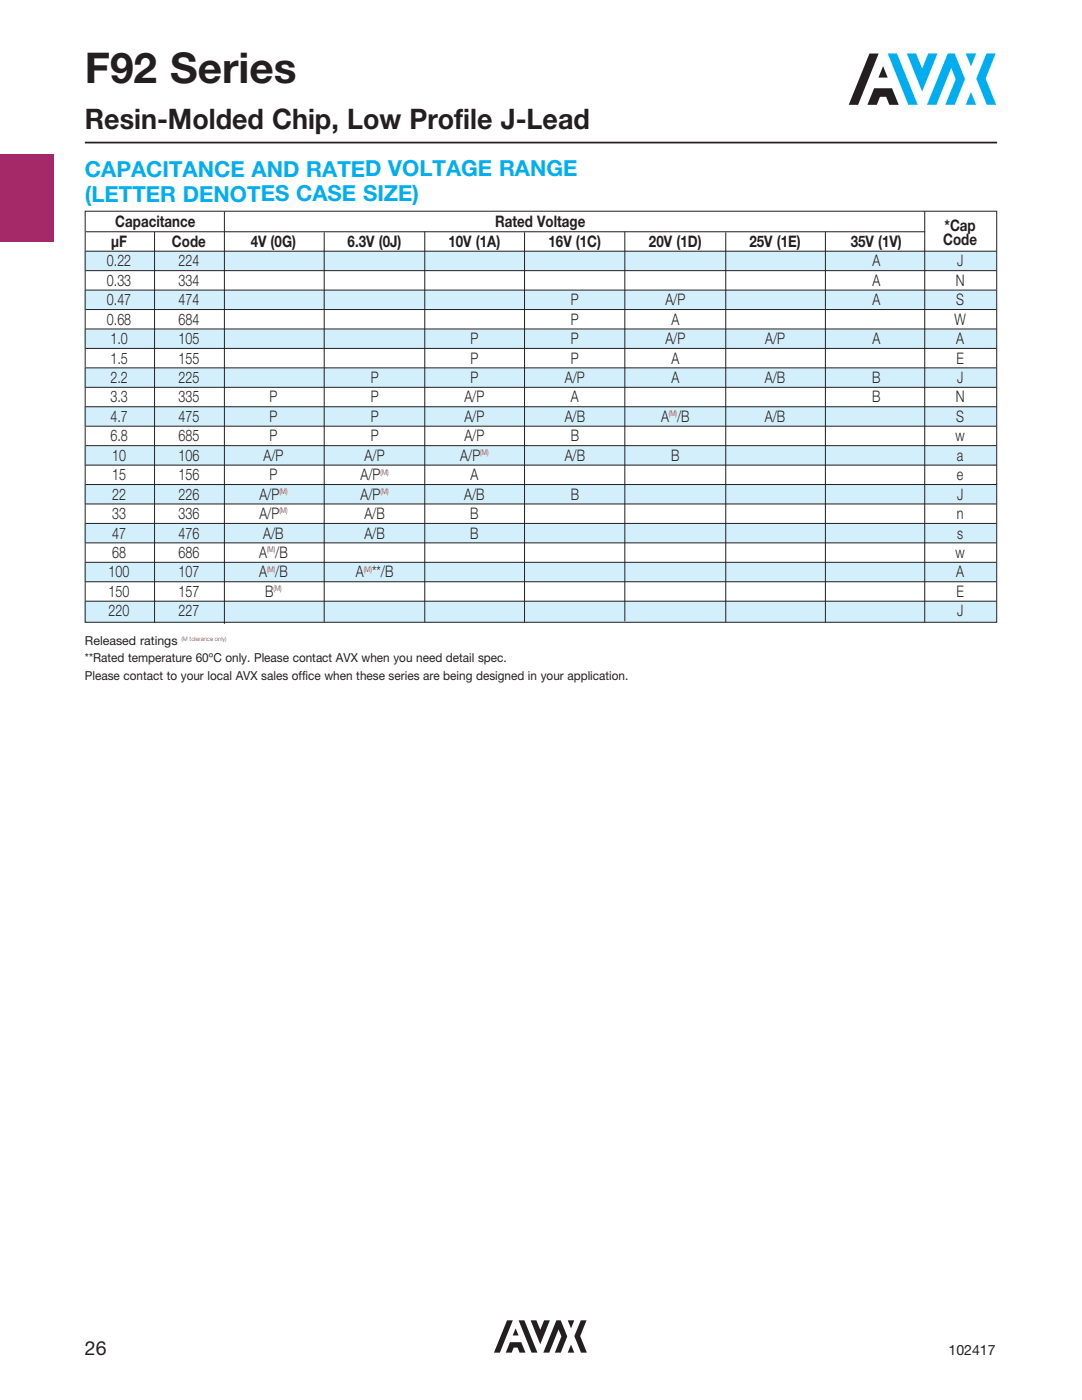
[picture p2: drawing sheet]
<svg xmlns="http://www.w3.org/2000/svg" width="216mm" height="279mm" viewBox="0 0 216 279" stroke-linecap="round" stroke-linejoin="round" font-family="sans-serif">
<path d="M0 30.8h10.6v17.4h-10.6z" fill="#a52868"/>
<g fill="#00aeef">
<path d="M192.7 10.7h2.1l-1.1 2.5z"/>
<path d="M196.8 10.7h1.9l-2 5 2.1 5.2h-1.9l-2.1-5.2z"/>
<path d="M193.7 18.4l1.1 2.5h-2.1z"/>
<path d="M189.1 10.7h1.4l2.1 5.1-2.1 5.1h-1.9l2.1-5.1-.9-2.3-3 7.4h-1.8z"/>
<path d="M181 10.7h1.8l1.2 3 1.2-3h1.9l-3.1 7.6z"/>
</g>
<path d="M176.2 13.2l.9 2.3h-1.8z" fill="#231f20"/>
<path d="M177.1 10.7h1.9l4.1 10.2h-1.9z" fill="#00aeef"/>
<g fill="#231f20">
<path d="M173.5 10.7h1.8l-4.1 10.2h-1.9z"/>
<path d="M174.4 17.6h3.6l1.3 3.3h-1.8l-.7-1.6h-1.2l-.6 1.6h-1.9z"/>
<path d="M113.3 263.5h1.3l-.7 1.6z"/>
<path d="M115.9 263.5h1.1l-1.2 3.2 1.3 3.2h-1.2l-1.3-3.2z"/>
<path d="M113.9 268.3l.7 1.6h-1.3z"/>
<path d="M111 263.5h.9l1.3 3.2-1.3 3.2h-1.2l1.3-3.2-.5-1.4-1.9 4.6h-1.2z"/>
<path d="M105.9 263.5h1.1l.8 1.9 .8-1.9h1.1l-1.9 4.8z"/>
<path d="M102.9 265.1l.6 1.4h-1.2z"/>
<path d="M103.5 263.5h1.1l2.6 6.4h-1.1z"/>
<path d="M101.2 263.5h1.1l-2.6 6.4h-1.1z"/>
<path d="M101.8 267.9h2.2l.9 2h-1.2l-.4-1h-.8l-.4 1h-1.2z"/>
</g>
<path d="M16.9 28.5h182.1" fill="none" stroke="#231f20" stroke-width=".35"/>
<g fill="#d4effc">
<path d="M16.9 50.2h182.1v3.8h-182.1z"/>
<path d="M16.9 57.9h182.1v3.9h-182.1z"/>
<path d="M16.9 65.7h182.1v3.9h-182.1z"/>
<path d="M16.9 73.4h182.1v3.9h-182.1z"/>
<path d="M16.9 81.2h182.1v3.8h-182.1z"/>
<path d="M16.9 89h182.1v3.9h-182.1z"/>
<path d="M16.9 96.8h182.1v3.8h-182.1z"/>
<path d="M16.9 104.5h182.1v3.8h-182.1z"/>
<path d="M16.9 112.2h182.1v3.9h-182.1z"/>
<path d="M16.9 120h182.1v4.3h-182.1z"/>
</g>
<g fill="none" stroke="#231f20" stroke-width=".2">
<path d="M17 42.2h181.9v82h-181.9zM17.1 46.3h167.5M17.1 50.1h181.7M17.1 54h181.7M17.1 57.9h181.7M30.8 46.3v77.9M44.8 42.2v82.3M64.7 46.4v77.8M84.8 46.2v78M104.7 46.4v77.8M124.7 46.2v77.8M144.8 46.4v77.8"/>
<path d="M164.7 46.2v78M184.5 42.1v82.1M17.1 61.8h181.7M17.1 65.7h181.7M17.1 69.5h181.7M17.1 73.4h181.7M17.1 77.3h181.7M17.1 81.2h181.7M17.1 85.1h181.7M17.1 88.9h181.7M17.1 92.8h181.7M17.1 96.7h181.7"/>
<path d="M17.1 100.6h181.7M17.1 104.5h181.7M17.1 108.3h181.7M17.1 112.2h181.7M17.1 116.1h181.7M17.1 120h181.7"/>
</g>
<text font-size="8.5" fill="#231f20" x="16.9" y="16.6">F92 Series</text>
<text font-size="5.6" fill="#231f20" x="16.9" y="25.8">Resin-Molded Chip, Low Profile J-Lead</text>
<g font-size="4.4" fill="#00aeef">
<text x="16.9" y="35.4">CAPACITANCE AND RATED VOLTAGE RANGE</text>
<text x="16.9" y="40.3">(LETTER DENOTES CASE SIZE)</text>
</g>
<text font-size="3.9" fill="#231f20" x="16.9" y="270.3">26</text>
<g font-size="3.2" fill="#231f20">
<text x="23" y="45.4">Capacitance</text>
<text x="98.8" y="45.4">Rated Voltage</text>
<text x="188.5" y="46.1">*Cap</text>
<text x="21.3" y="53.2">0.22</text>
<text x="22.2" y="49.3">µF</text>
<text x="34.3" y="49.3">Code</text>
<text x="35.6" y="53.2">224</text>
<text x="50" y="49.3">4V (0G)</text>
<text x="69.4" y="49.3">6.3V (0J)</text>
<text x="89.5" y="49.3">10V (1A)</text>
<text x="109.5" y="49.3">16V (1C)</text>
<text x="129.5" y="49.3">20V (1D)</text>
<text x="149.5" y="49.3">25V (1E)</text>
<text x="169.7" y="49.3">35V (1V)</text>
<text x="174.1" y="53.2">A</text>
<text x="188.2" y="48.9">Code</text>
<text x="191" y="53.2">J</text>
<text x="21.3" y="57">0.33</text>
<text x="35.6" y="57">334</text>
<text x="174.1" y="57">A</text>
<text x="190.7" y="57">N</text>
<text x="21.3" y="60.9">0.47</text>
<text x="21.3" y="64.8">0.68</text>
<text x="35.6" y="60.9">474</text>
<text x="35.6" y="64.8">684</text>
<text x="113.9" y="60.9">P</text>
<text x="113.9" y="64.8">P</text>
<text x="132.8" y="60.9">A/P</text>
<text x="134" y="64.8">A</text>
<text x="174.1" y="60.9">A</text>
<text x="190.5" y="64.8">W</text>
<text x="190.8" y="60.9">S</text>
<text x="22" y="68.7">1.0</text>
<text x="35.6" y="68.7">105</text>
<text x="93.9" y="68.7">P</text>
<text x="113.9" y="68.7">P</text>
<text x="132.8" y="68.7">A/P</text>
<text x="152.7" y="68.7">A/P</text>
<text x="174.1" y="68.7">A</text>
<text x="190.8" y="68.7">A</text>
<text x="22" y="72.6">1.5</text>
<text x="22" y="76.4">2.2</text>
<text x="35.6" y="72.6">155</text>
<text x="35.6" y="76.4">225</text>
<text x="74" y="76.4">P</text>
<text x="93.9" y="72.6">P</text>
<text x="93.9" y="76.4">P</text>
<text x="112.7" y="76.4">A/P</text>
<text x="113.9" y="72.6">P</text>
<text x="134" y="72.6">A</text>
<text x="134" y="76.4">A</text>
<text x="152.6" y="76.4">A/B</text>
<text x="174" y="76.4">B</text>
<text x="190.8" y="72.6">E</text>
<text x="191" y="76.4">J</text>
<text x="22" y="80.3">3.3</text>
<text x="35.6" y="80.3">335</text>
<text x="53.8" y="80.3">P</text>
<text x="74" y="80.3">P</text>
<text x="92.7" y="80.3">A/P</text>
<text x="113.9" y="80.3">A</text>
<text x="174" y="80.3">B</text>
<text x="190.7" y="80.3">N</text>
<text x="22" y="84.2">4.7</text>
<text x="22" y="88.1">6.8</text>
<text x="35.6" y="84.2">475</text>
<text x="35.6" y="88.1">685</text>
<text x="53.8" y="84.2">P</text>
<text x="53.8" y="88.1">P</text>
<text x="74" y="84.2">P</text>
<text x="74" y="88.1">P</text>
<text x="92.7" y="84.2">A/P</text>
<text x="92.7" y="88.1">A/P</text>
<text x="112.7" y="84.2">A/B</text>
<text x="113.9" y="88.1">B</text>
<text x="131.9" y="84.2">A /B</text>
<text x="152.6" y="84.2">A/B</text>
<text x="190.7" y="88.1">w</text>
<text x="190.8" y="84.2">S</text>
<text x="22.4" y="92">10</text>
<text x="22.4" y="95.8">15</text>
<text x="35.6" y="92">106</text>
<text x="35.6" y="95.8">156</text>
<text x="52.6" y="92">A/P</text>
<text x="53.8" y="95.8">P</text>
<text x="71.9" y="95.8">A/P</text>
<text x="72.8" y="92">A/P</text>
<text x="91.9" y="92">A/P</text>
<text x="93.9" y="95.8">A</text>
<text x="112.7" y="92">A/B</text>
<text x="133.9" y="92">B</text>
<text x="190.9" y="92">a</text>
<text x="190.9" y="95.8">e</text>
<text x="22.4" y="99.7">22</text>
<text x="35.6" y="99.7">226</text>
<text x="51.8" y="99.7">A/P</text>
<text x="71.9" y="99.7">A/P</text>
<text x="92.6" y="99.7">A/B</text>
<text x="113.9" y="99.7">B</text>
<text x="191" y="99.7">J</text>
<text x="22.4" y="103.6">33</text>
<text x="22.4" y="107.5">47</text>
<text x="35.6" y="103.6">336</text>
<text x="35.6" y="107.5">476</text>
<text x="51.8" y="103.6">A/P</text>
<text x="52.5" y="107.5">A/B</text>
<text x="72.7" y="103.6">A/B</text>
<text x="72.7" y="107.5">A/B</text>
<text x="93.8" y="103.6">B</text>
<text x="93.8" y="107.5">B</text>
<text x="190.9" y="103.6">n</text>
<text x="191" y="107.5">s</text>
<text x="22.4" y="111.4">68</text>
<text x="35.6" y="111.4">686</text>
<text x="51.7" y="111.4">A /B</text>
<text x="190.7" y="111.4">w</text>
<text x="21.7" y="115.3">100</text>
<text x="21.7" y="119.1">150</text>
<text x="35.6" y="115.3">107</text>
<text x="35.6" y="119.1">157</text>
<text x="51.7" y="115.3">A /B</text>
<text x="52.9" y="119.1">B</text>
<text x="71" y="115.3">A **/B</text>
<text x="190.8" y="115.3">A</text>
<text x="190.8" y="119.1">E</text>
<text x="21.7" y="123">220</text>
<text x="35.6" y="123">227</text>
<text x="191" y="123">J</text>
</g>
<text font-size="2.8" fill="#231f20" x="189.3" y="270.3">102417</text>
<g font-size="2.5" fill="#231f20">
<text x="16.9" y="128.8">Released ratings</text>
<text x="16.9" y="132.1">**Rated temperature 60ºC only. Please contact AVX when you need detail spec.</text>
<text x="16.9" y="135.7">Please contact to your local AVX sales office when these series are being designed in your application.</text>
</g>
<g font-size="1.6" fill="#c0141b">
<text x="133.5" y="83.1">(M)</text>
<text x="75.9" y="94.7">(M)</text>
<text x="95.8" y="90.8">(M)</text>
<text x="55.7" y="98.6">(M)</text>
<text x="75.9" y="98.6">(M)</text>
<text x="55.7" y="102.5">(M)</text>
<text x="53.3" y="110.2">(M)</text>
<text x="53.3" y="114.1">(M)</text>
<text x="54.6" y="118">(M)</text>
<text x="72.6" y="114.1">(M)</text>
</g>
<text font-size="1.2" fill="#ed1b2d" x="36.2" y="127.9">(M tolerance only)</text>
</svg>
